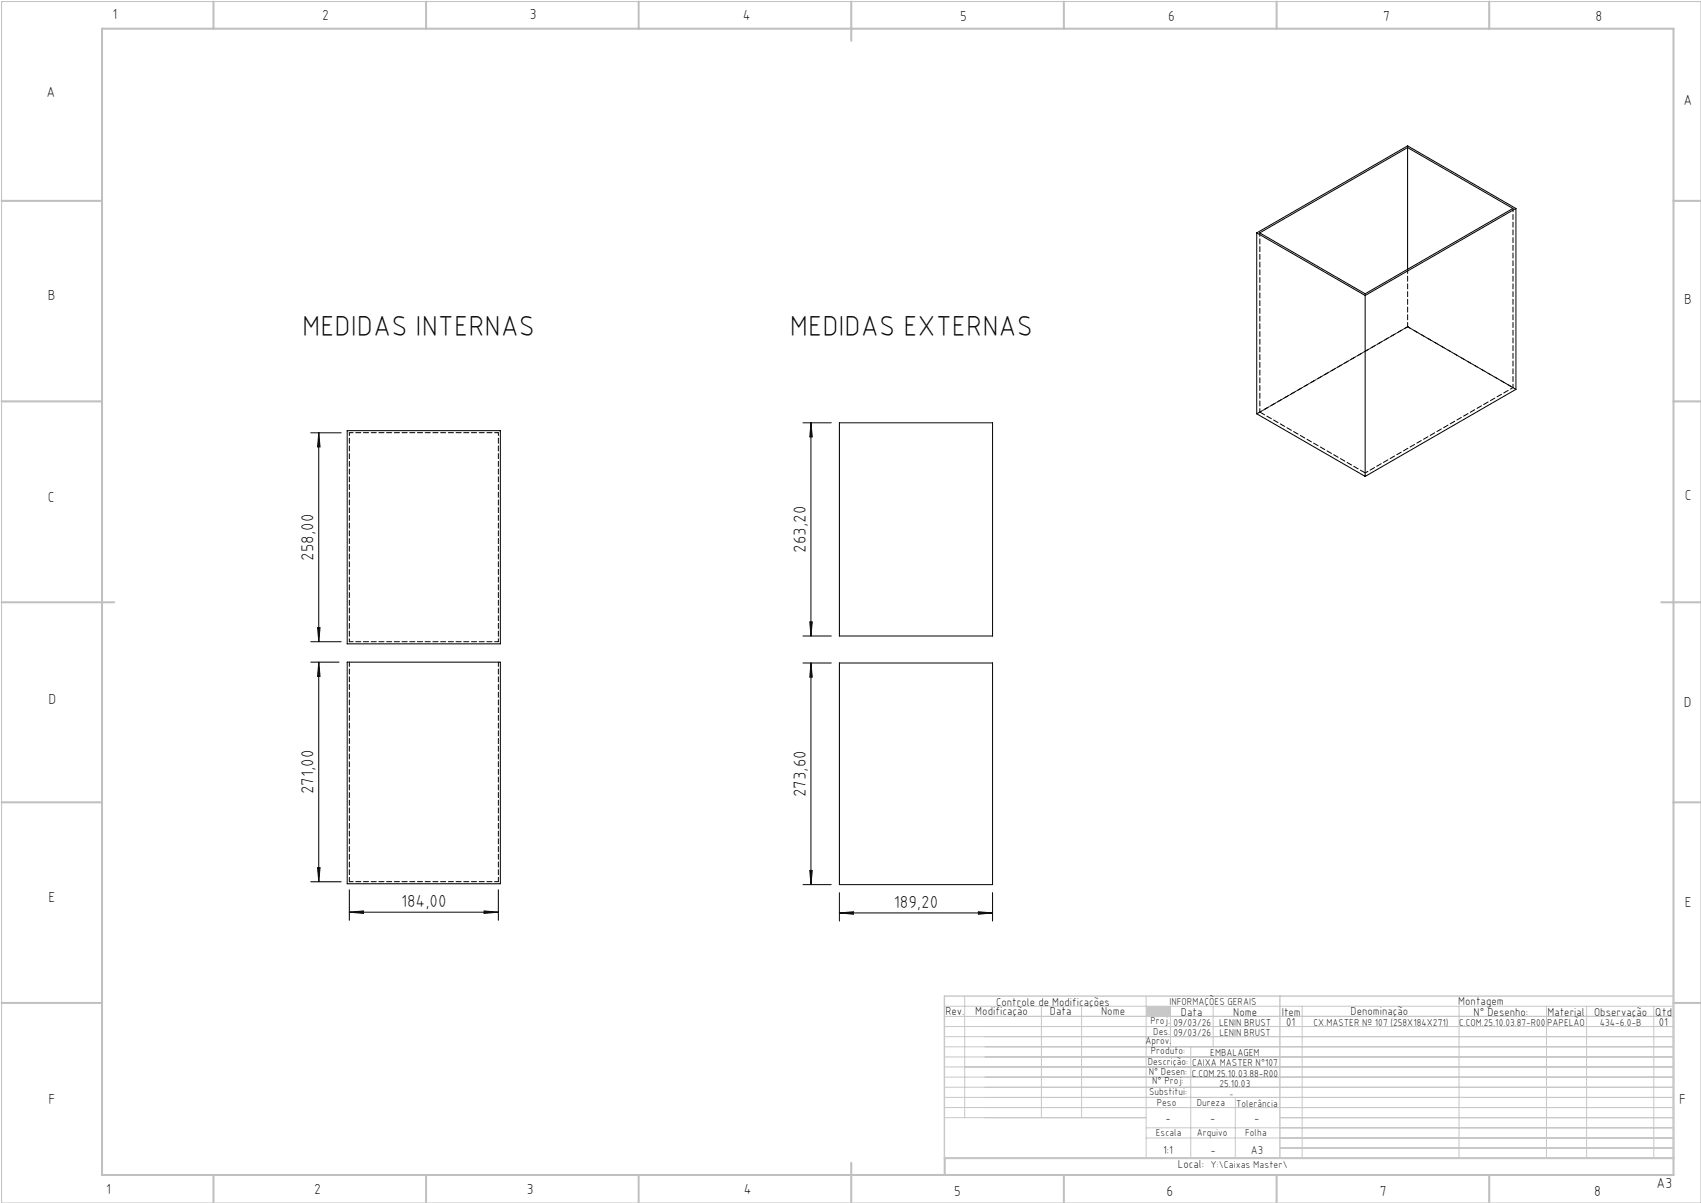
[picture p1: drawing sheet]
<svg xmlns="http://www.w3.org/2000/svg" width="420mm" height="297mm" viewBox="0 0 420 297" stroke-linecap="round" stroke-linejoin="round" font-family="sans-serif">
<path d="M.4 .4h419.6v296.6h-419.6z" fill="none" stroke="#c0c0c0" stroke-width=".25"/>
<g fill="none" stroke="#c0c0c0" stroke-width=".5">
<path d="M25.2 7.1h388v283h-388zM52.7 .4v6.7M105.2 .4v6.7M157.7 .4v6.7M210.2 .4v9.7M262.7 .4v6.7M315.2 .4v6.7M367.7 .4v6.7M.4 49.6h24.8M413.2 49.6h6.8M.4 99.1h24.8M413.2 99.1h6.8"/>
<path d="M.4 148.7h27.8M410.2 148.7h9.8M.4 198.1h24.8M413.2 198.1h6.8M.4 247.6h24.8M413.2 247.6h6.8M52.7 290.1v6.9M105.2 290.1v6.9M157.7 290.1v6.9M210.2 287.1v9.9M262.7 290.1v6.9M315.2 290.1v6.9"/>
<path d="M367.7 290.1v6.9M413.2 285.9h-179.9v4.2"/>
</g>
<g fill="none" stroke="#c3c8d2" stroke-width=".25">
<path d="M233.2 250.9h180M233.2 248.4h180M233.2 253.4h180M233.2 255.9h180M233.2 258.4h180M238.2 245.9v30M257.1 248.4v27.5M267.1 248.4v27.5M283 245.9v40M289 248.4v10M294 258.4v27.5M299.5 248.4v10"/>
<path d="M321.5 248.4v37.5M360.3 248.4v37.5M381.8 248.4v37.5M391.8 248.4v37.5M408.3 248.4v37.5M233.2 260.9h180M233.2 263.4h180M233.2 265.9h180M233.2 268.4h180M233.2 270.9h180M233.2 273.4h180M233.2 275.9h49.8"/>
<path d="M283 278.4h130.2M305 270.9v15M316 275.9h97.2M283 280.9h130.2M316 283.4h97.2"/>
</g>
<path d="M233.2 245.9h180v40h-180zM316 245.9v40" fill="none" stroke="#c3c8d2" stroke-width=".35"/>
<path d="M283 248.4h6v2.5h-6z" fill-rule="evenodd" fill="#c3c8d2"/>
<g fill="none" stroke="#000" stroke-width=".25">
<path d="M347.6 36.4v30.1M310.3 57.5v44.7l26.8 15.4M310.3 57.5l26.8 15.5M311 57.5l36.6-21.1 26 15.1-36.5 21zM374.3 51.5l-37.2 21.5M374.3 51.5v44.6l-37.2 21.5M374.3 51.5l-26.7-15.5-37.3 21.5M337.1 73v44.6M76.7 106.9h7.5M78.7 106.9v51.5M78.7 106.9l.3 3.4h-.6zM85.7 106.3h37.8v52.7h-37.8z"/>
<path d="M198.3 104.4h6.9M200.2 104.4v52.6M200.2 104.4l.4 3.5h-.6zM207.3 104.4h37.8v52.6h-37.8zM76.7 158.4h7.5M78.4 154.9h.6l-.3 3.5zM198.3 157h6.9M200 153.5h.6l-.4 3.5zM76.7 163.5h7M78.7 163.5v54.2M78.7 163.5l.3 3.5h-.6zM85.7 163.5h37.8v54.7h-37.8z"/>
<path d="M198.3 163.7h6.9M200.2 163.7v54.7M200.2 163.7l.4 3.5h-.6zM207.3 163.7h37.8v54.7h-37.8zM76.7 217.7h7.5M78.4 214.2h.6l-.3 3.5zM86.3 219.7v7.5M123 219.7v7.5M198.3 218.4h6.9M200 214.9h.6l-.4 3.5zM86.3 225.2l3.4-.3v.6zM86.3 225.2h36.7"/>
<path d="M119.5 224.9l3.5 .3-3.5 .3zM207.3 225.4l3.4-.3v.6zM207.3 220.4v7M207.3 225.4h37.8M241.6 225.1l3.5 .3-3.5 .3zM245.1 220.4v7"/>
</g>
<g fill="#000">
<path d="M78.4 154.9h.6l-.3 3.5zM78.7 106.9l.3 3.4h-.6zM200 153.5h.6l-.4 3.5zM200.2 104.4l.4 3.5h-.6z"/>
<path d="M78.7 163.5l.3 3.5h-.6zM78.4 214.2h.6l-.3 3.5zM200.2 163.7l.4 3.5h-.6zM200 214.9h.6l-.4 3.5z"/>
<path d="M86.3 225.2l3.4-.3v.6zM119.5 224.9l3.5 .3-3.5 .3zM207.3 225.4l3.4-.3v.6zM241.6 225.1l3.5 .3-3.5 .3z"/>
</g>
<path d="M347.6 66.5v14.2M86.3 163.5v54.2M123.1 163.5v54.2" fill="none" stroke="#000" stroke-width=".25" stroke-dasharray="1.3 .6" stroke-dashoffset=".2"/>
<path d="M86.3 106.8h36.8M123.1 158.4h-36.8M86.3 217.7h36.8" fill="none" stroke="#000" stroke-width=".25" stroke-dasharray="1.3 .6" stroke-dashoffset=".3"/>
<path d="M123.1 106.8v51.6M86.3 158.4v-51.6" fill="none" stroke="#000" stroke-width=".25" stroke-dasharray="1.3 .6" stroke-dashoffset=".6"/>
<path d="M347.6 36v.4M337.1 72.5v.4M347.6 80.7h.1" fill="none" stroke="#000" stroke-width=".25" stroke-dasharray="1.3 .6"/>
<path d="M347.6 80.7l-36.5 21M337.1 116.8l36.5-21.1" fill="none" stroke="#000" stroke-width=".25" stroke-dasharray="1.3 .6" stroke-dashoffset=".5"/>
<path d="M311.1 57.5v44.2M373.6 51.4v44.3M374.3 96.1l-26.7-15.4" fill="none" stroke="#000" stroke-width=".25" stroke-dasharray="1.3 .6" stroke-dashoffset=".4"/>
<path d="M373.6 95.7l-26-15M311.1 101.7l26 15.1" fill="none" stroke="#000" stroke-width=".25" stroke-dasharray="1.3 .6" stroke-dashoffset="-.1"/>
<path d="M347.6 80.7l-37.3 21.5" fill="none" stroke="#000" stroke-width=".25" stroke-dasharray="1.3 .6" stroke-dashoffset=".1"/>
<g font-size="7.1">
<text x="74.6" y="82.9">MEDIDAS INTERNAS</text>
<text x="195" y="82.9">MEDIDAS EXTERNAS</text>
</g>
<g font-size="4.3">
<text x="199" y="136.5" transform="rotate(-90 199 136.5)">263,20</text>
<text x="77.4" y="138.4" transform="rotate(-90 77.4 138.4)">258,00</text>
<text x="77.4" y="196" transform="rotate(-90 77.4 196)">271,00</text>
<text x="199" y="196.8" transform="rotate(-90 199 196.8)">273,60</text>
<text x="99" y="223.9">184,00</text>
<text x="220.7" y="224.1">189,20</text>
</g>
<g font-size="3.6">
<text x="27.8" y="4.8">1</text>
<text x="79.5" y="4.9">2</text>
<text x="130.8" y="4.8">3</text>
<text x="183.4" y="4.9">4</text>
<text x="237.1" y="5.1">5</text>
<text x="288.4" y="5.2">6</text>
<text x="341.5" y="5.1">7</text>
<text x="394" y="5.2">8</text>
<text x="11.5" y="24">A</text>
<text x="415.7" y="25.8">A</text>
<text x="11.8" y="74.1">B</text>
<text x="415.8" y="75.1">B</text>
<text x="11.8" y="124">C</text>
<text x="416" y="123.5">C</text>
<text x="12" y="173.7">D</text>
<text x="415.8" y="174.7">D</text>
<text x="12" y="222.6">E</text>
<text x="416" y="223.9">E</text>
<text x="12" y="272.6">F</text>
<text x="414.6" y="272.6">F</text>
<text x="409" y="293.3">A3</text>
<text x="26.2" y="294.8">1</text>
<text x="77.6" y="294.8">2</text>
<text x="130.1" y="294.8">3</text>
<text x="183.7" y="294.7">4</text>
<text x="235.6" y="295.2">5</text>
<text x="288" y="295.2">6</text>
<text x="340.7" y="295.2">7</text>
<text x="393.6" y="295.2">8</text>
</g>
<g font-size="2.9">
<text x="240.8" y="250.6">Modificação</text>
<text x="259.2" y="250.6">Data</text>
<text x="271.9" y="250.6">Nome</text>
<text x="290.9" y="288.4">Local:</text>
</g>
<g font-size="2.8">
<text x="233.4" y="250.6">Rev.</text>
<text x="246" y="248.4">Controle de Modificações</text>
<text x="291.6" y="250.8">Data</text>
<text x="304.5" y="250.8">Nome</text>
<text x="316.5" y="250.9">Item</text>
<text x="333.5" y="250.5">Denominação</text>
<text x="360.1" y="248.2">Montagem</text>
<text x="363.9" y="250.8">N° Desenho:</text>
<text x="382.1" y="250.8">Material</text>
<text x="393.6" y="250.8">Observação</text>
<text x="408.7" y="250.9">Qtd</text>
<text x="317.6" y="253.3">01</text>
<text x="409.6" y="253.3">01</text>
<text x="287.7" y="276.9">-</text>
<text x="298.8" y="276.9">-</text>
<text x="309.7" y="276.9">-</text>
<text x="287.2" y="284.8">1:1</text>
<text x="298.9" y="284.8">-</text>
<text x="308.8" y="284.8">A3</text>
</g>
<g font-size="2.5">
<text x="288.7" y="248.2">INFORMAÇÕES GERAIS</text>
<text x="282.8" y="257.8">Aprov.</text>
<text x="284.1" y="252.9">Proj.</text>
<text x="284.8" y="255.4">Des.</text>
<text x="289.7" y="255.8">09/03/26</text>
<text x="289.7" y="253.3">09/03/26</text>
<text x="301" y="253.3">LENIN BRUST</text>
<text x="301.1" y="255.8">LENIN BRUST</text>
<text x="324.3" y="253.3">CX.MASTER Nº 107 (258X184X271)</text>
<text x="360.3" y="253.3">C.COM.25.10.03.87-R00</text>
<text x="382" y="253.3">PAPELÃO</text>
<text x="395" y="253.3">434-6.0-B</text>
<text x="283.4" y="262.9">Descrição:</text>
<text x="284.2" y="260.3">Produto:</text>
<text x="294.3" y="263.3">CAIXA MASTER N°107</text>
<text x="298.8" y="260.7">EMBALAGEM</text>
<text x="283.7" y="265.4">N° Desen:</text>
<text x="284.5" y="267.7">N° Proj:</text>
<text x="294.3" y="265.9">C.COM.25.10.03.88-R00</text>
<text x="301.1" y="268.3">25.10.03</text>
<text x="283.7" y="270.4">Substitui:</text>
<text x="285.6" y="273">Peso</text>
<text x="295.5" y="273">Dureza</text>
<text x="305.2" y="273.3">Tolerância</text>
<text x="285.4" y="280.4">Escala</text>
<text x="295.5" y="280.4">Arquivo</text>
<text x="307.5" y="280.4">Folha</text>
<text x="298.9" y="288.4">Y:\Caixas Master\</text>
</g>
<text font-size="2.1" x="303.5" y="270.9">-</text>
</svg>
